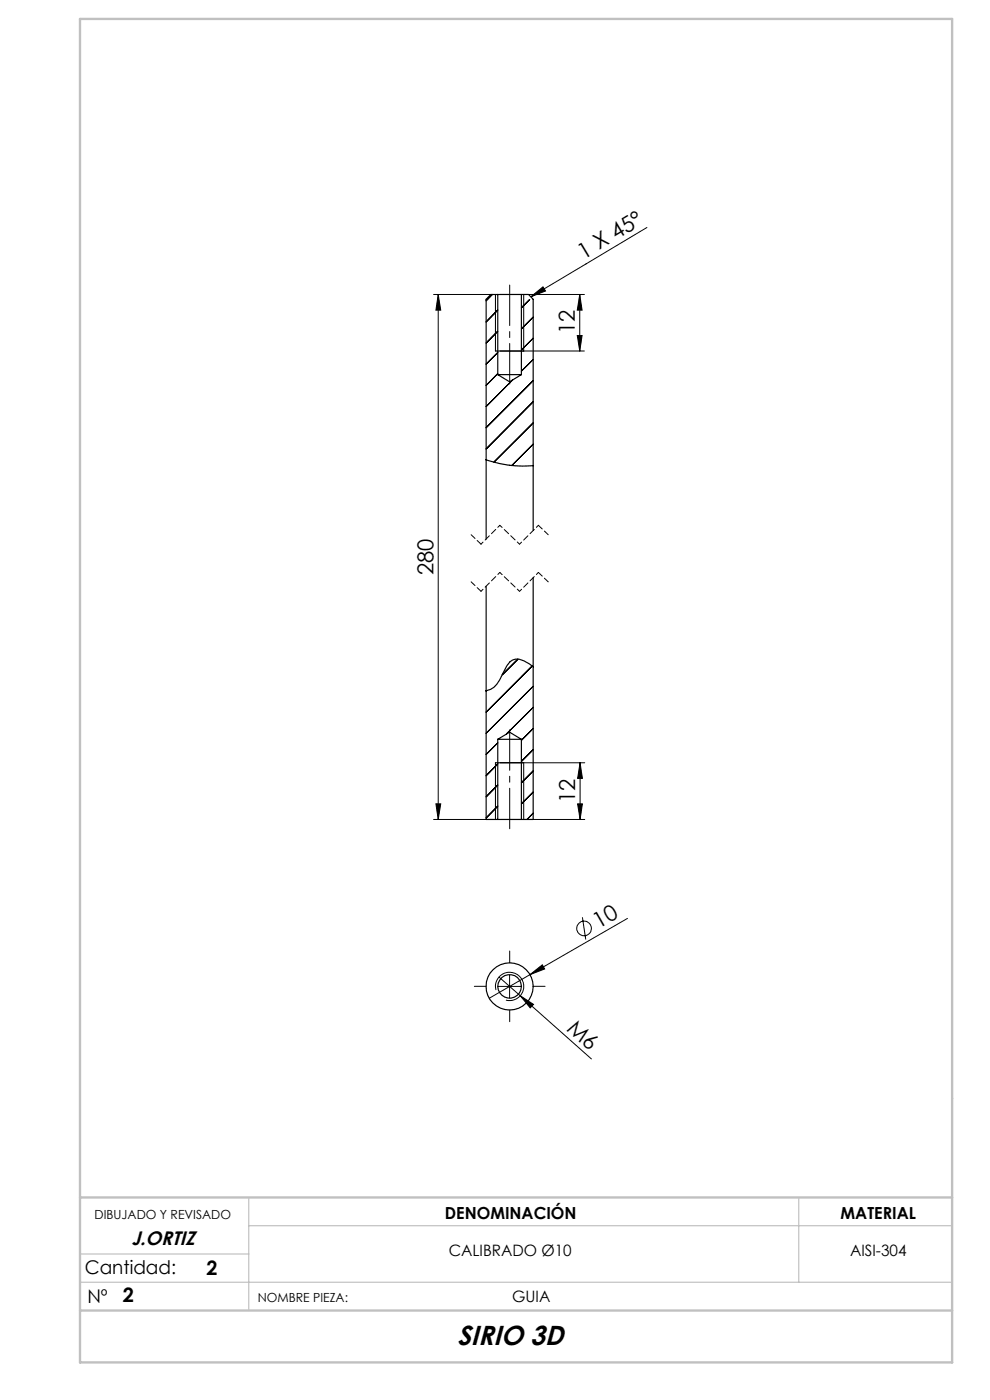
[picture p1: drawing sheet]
<svg xmlns="http://www.w3.org/2000/svg" width="210mm" height="297mm" viewBox="0 0 210 297" stroke-linecap="round" stroke-linejoin="round" font-family="sans-serif">
<g fill="none" stroke="#000" stroke-width=".21">
<path d="M137.2 48.3l-24.6 14.7M92 62.5h12.6M93 62.5l.5 3.3h-1zM93 62.5v111.3M104.4 62.5l-1.3 1.3M105.1 62.5v12M105.6 65.8l-2.5 2.5M105.6 70.3l-2.5 2.5M105.6 74.8l-2.5 2.5M105.6 79.3l-2.5 2.5M106.1 62.5h17.9M106.1 74.5h17.9"/>
<path d="M111.1 62.5v12M112.4 63.5l-1.8 1.8M112.6 63l2.6-2.1 .5 .8zM113.1 67.3l-2.5 2.5M113.1 71.8l-2.5 2.5M113.1 76.3l-2.5 2.4M122.4 71.2h1.1l-.5 3.3zM123 62.5l.5 3.3h-1.1zM123 62.5v12M108.8 80.6l-5.7 5.7M113.1 80.7l-10 10M113.1 85.2l-10 10"/>
<path d="M113.1 89.7l-8.3 8.3M113.1 94.2l-4.6 4.6M109.9 139.8l-3.4 3.4M103.2 146.5l-.1 .1M105.6 157.6l-2.5 2.5M112.9 141.3l-9.8 9.8M113.1 145.6l-10 10M113.1 150.1l-5.7 5.6M113.1 154.5l-2.5 2.6M113.1 159l-2.5 2.5M92 173.8h12.6M92.5 170.5h1l-.5 3.3z"/>
<path d="M105.1 161.8v12M105.6 162.1l-2.5 2.5M105.6 166.5l-2.5 2.5M105.6 171l-2.5 2.5M106.1 173.8h17.9M106.1 161.8h17.9M111.1 161.8v12M113.1 163.5l-2.5 2.5M113.1 168l-2.5 2.5M113.1 172.5l-1.3 1.3M122.5 170.5h1l-.5 3.3zM123 161.8l.5 3.3h-1z"/>
<path d="M123 161.8v12M123.5 194.6l.7 4.7M133.1 194.8l-20.7 12M105.2 210a2.99 2.99 0 0 1 2.6-3.7 2.99 2.99 0 0 1 3.3 3.2 2.99 2.99 0 0 1-3.8 2.7M105.6 209.3h5M105.9 207.3l4.4 3.9M108.1 206.8v5M110.3 211.2l2.9 1.9-.7 .7zM110.3 211.2l15.1 13.4M112.4 206.8l2.6-2.1 .5 .9zM112.4 206.8l-8.6 5"/>
<circle cx="123.9" cy="197" r="1.55"/>
</g>
<path d="M102 115.4l-2.1-2M116.3 113.4l-2.1-2M102 125.4l-2.1-2M116.3 123.4l-2.1-2" fill="none" stroke="#000" stroke-width=".21" stroke-dasharray="1.3 .6" stroke-dashoffset=".1"/>
<path d="M106 111.4l-4 4M114.2 111.4l-4 4M106 121.4l-4 4M114.2 121.4l-4 4" fill="none" stroke="#000" stroke-width=".21" stroke-dasharray="1.3 .6" stroke-dashoffset=".7"/>
<path d="M110.2 115.4l-4.2-4M110.2 125.4l-4.2-4" fill="none" stroke="#000" stroke-width=".21" stroke-dasharray="1.3 .6" stroke-dashoffset=".6"/>
<path d="M52.8 254v24M169.4 254v18M17 272h185M17 266h35.8M52.8 260h149.2" fill="none" stroke="#c0c0c0" stroke-width=".25"/>
<path d="M17 4h185v285h-185zM17 254h185M17 278h185" fill="none" stroke="#c0c0c0" stroke-width=".5"/>
<path d="M103.1 209.2h-2.5M108.1 204.2v-2.5M108.1 214.2v2.5M113.1 209.2h2.5" fill="none" stroke="#000" stroke-width=".21" stroke-dasharray="15.2 1.3 1.3 1.3"/>
<g fill="none" stroke="#000" stroke-width=".25">
<path d="M105.1 74.5h6M105.6 79.5h5M105.6 62.5h5M105.6 62.5h-1.5l-1 1v50.9M105.6 62.5v17M105.6 79.5l2.5 1.5 2.5-1.5M110.6 62.5h1.5l1 1v49M110.6 62.5v17M103.1 97.5a23.5 23.5 0 0 0 10 1.3M103.1 124.4v49.4h2.5M113.1 122.6v51.2h-2.5M105.6 156.8h5"/>
<path d="M105.6 156.8v17M105.6 156.8l2.5-1.5 2.5 1.5M110.6 156.8v17M113.1 141.5a7.6 7.6 0 0 0-3-1.7 2.4 2.4 0 0 0-2.6 1.4l-.9 1.8a5.1 5.1 0 0 1-3.2 3.5h-.3M105.1 161.8h6M105.6 173.8h5"/>
<circle cx="108.1" cy="209.2" r="2.5"/>
<circle cx="108.1" cy="209.3" r="5"/>
</g>
<path d="M108.1 81.5v-21M108.1 154.8v21" fill="none" stroke="#000" stroke-width=".21" stroke-dasharray="15.2 1.3 1.3 1.3" stroke-dashoffset="6.6"/>
<g fill="#000">
<path d="M112.6 63l2.6-2.1 .5 .8zM110.3 211.2l2.9 1.9-.7 .7zM112.4 206.8l2.6-2.1 .5 .9z"/>
<path d="M93 62.5l.5 3.3h-1zM92.5 170.5h1l-.5 3.3zM123 62.5l.5 3.3h-1.1zM122.4 71.2h1.1l-.5 3.3z"/>
<path d="M122.5 170.5h1l-.5 3.3zM123 161.8l.5 3.3h-1z"/>
</g>
<text font-size="5.8" x="97" y="285.2">SIRIO 3D</text>
<g font-size="4.7">
<text x="123.8" y="55.1" transform="rotate(-31 123.8 55.1)">1 X 45°</text>
<text x="122" y="70.9" transform="rotate(-90 122 70.9)">12</text>
<text x="92" y="122" transform="rotate(-90 92 122)">280</text>
<text x="122" y="170.4" transform="rotate(-90 122 170.4)">12</text>
<text x="127" y="197.1" transform="rotate(-30 127 197.1)">10</text>
<text x="120" y="218.5" transform="rotate(42 120 218.5)">M6</text>
</g>
<g font-size="4.2">
<text x="43.8" y="270.4">2</text>
<text x="26" y="276.2">2</text>
</g>
<text font-size="4.1" x="27.9" y="264.1">J.ORTIZ</text>
<g font-size="4">
<text x="18" y="270.3">Cantidad:</text>
<text x="18.5" y="276.3">Nº</text>
</g>
<g font-size="3.5">
<text x="94.4" y="258.6">DENOMINACIÓN</text>
<text x="178.3" y="258.6">MATERIAL</text>
</g>
<g font-size="3.3">
<text x="95.2" y="266.4">CALIBRADO Ø10</text>
<text x="180.3" y="266.4">AISI-304</text>
<text x="108.7" y="276.1">GUIA</text>
</g>
<g font-size="2.7">
<text x="20.1" y="258.6">DIBUJADO Y REVISADO</text>
<text x="54.7" y="276.1">NOMBRE PIEZA:</text>
</g>
</svg>
